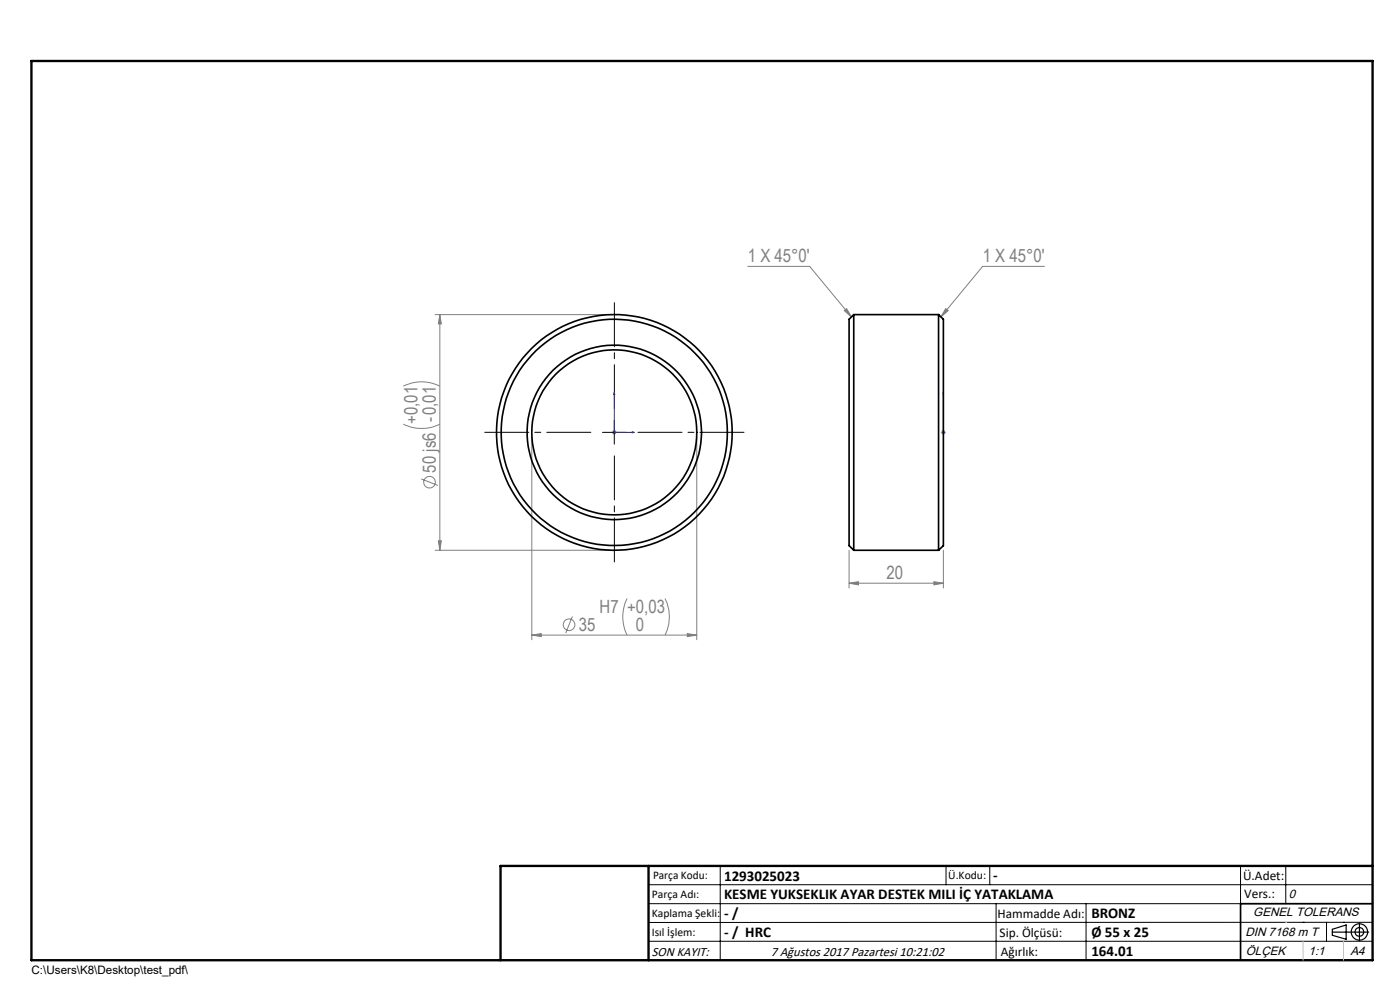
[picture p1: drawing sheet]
<svg xmlns="http://www.w3.org/2000/svg" width="297mm" height="210mm" viewBox="0 0 297 210" stroke-linecap="round" stroke-linejoin="round" font-family="sans-serif">
<g fill="none" stroke="#808080" stroke-width=".21">
<path d="M158.6 56.5h13.2l8.8 10.7M221.6 56.5h-13.1l-8.9 10.7M92.3 66.7h37M93.3 66.7l.3 2h-.6zM93.3 66.7v50M179.1 65.9l.5-.4 1 1.7zM200.6 65.5l.6 .4-1.6 1.3zM85.5 89.9a8.6 8.6 0 0 0 7.8 0M85.5 81.9a8.6 8.6 0 0 1 7.8 0M112.8 92.7v43M129.8 91.7h1M130 91.4l.7 .7"/>
<path d="M130.3 91.2v1M130.7 91.4l-.7 .7M147.8 92.7v43M199.6 91.7h1M199.8 91.4l.7 .7M200.1 91.2v1M200.5 91.4l-.7 .7M89.4 101.6l3.5 1.4M92.3 116.7h37M93 114.7h.6l-.3 2zM180.1 116.7v8M200.1 116.7v8"/>
<path d="M112.8 134.7h35M112.8 134.7l2-.3v.6zM121.4 130.8l-1.4 3.5M133 127a8.6 8.6 0 0 0 0 7.7M141.1 127a8.6 8.6 0 0 1 0 7.7M145.8 134.4l2 .3-2 .3zM180.1 123.7h20M180.1 123.7l2-.3v.7zM198.1 123.4l2 .3-2 .4z"/>
<circle cx="91.1" cy="102.3" r="1.24"/>
<circle cx="120.7" cy="132.5" r="1.23"/>
</g>
<g fill="none" stroke="#000" stroke-width=".25">
<path d="M282.6 197.7h7.8M282.6 197.1l3-.9v3l-3-.8zM288.4 195.8v3.8M106.2 203.7h185"/>
<circle cx="288.4" cy="197.7" r="1.74"/>
<circle cx="288.4" cy="197.7" r=".93"/>
</g>
<path d="M130.3 83.2v8.5h4.2M130.3 83.2l.1 .5h-.2zM134.1 91.6l.4 .1-.4 .1zM200.1 91.6v.2zM200.1 83.2v.5v-.5M200.1 91.7h.1M200.1 83.2v8.5" fill="none" stroke="#00f" stroke-width=".21"/>
<path d="M125.3 91.7h-22.5M130.3 86.7v-22.5M130.3 96.7v22.5M135.3 91.7h22.5" fill="none" stroke="#000" stroke-width=".21" stroke-dasharray="15.2 1.3 1.3 1.3" stroke-dashoffset="5.9"/>
<g fill="none" stroke="#000" stroke-width=".21">
<path d="M127.8 91.7h5M130.3 89.2v5M137.6 187.7h153.6M137.6 191.7h153.6M137.6 199.7h153.6M152.8 183.7v20M200.7 183.7v4M210 183.7v4M211.3 191.7v12M230.4 191.7v12M263.2 183.7v20M272.8 183.7v8"/>
<path d="M276.4 195.6h.1M281.4 195.6v4.1M285 195.6h.1M291.2 195.6l-153.6 .1"/>
</g>
<path d="M291.2 191.7h-28v12" fill="none" stroke="#000" stroke-width=".35"/>
<path d="M6.7 12.9h284.5v190.8h-284.5zM137.6 183.7v20M291.2 183.7h-185v20" fill="none" stroke="#000" stroke-width=".5"/>
<path d="M276.4 199.7v4M285 199.7v4" fill="none" stroke="#c0c0c0" stroke-width=".21"/>
<path d="M272.8 195.6h.1" fill="none" stroke="#c0c0c0" stroke-width=".25"/>
<g fill="#00f">
<path d="M134.1 91.6l.4 .1-.4 .1zM130.3 83.2l.1 .5h-.2z"/>
<path d="M200.1 91.6v.2zM200.1 83.2v.5z"/>
</g>
<g fill="#808080">
<path d="M112.8 134.7l2-.3v.6zM145.8 134.4l2 .3-2 .3zM180.1 123.7l2-.3v.7zM198.1 123.4l2 .3-2 .4zM200.6 65.5l.6 .4-1.6 1.3zM179.1 65.9l.5-.4 1 1.7z"/>
<path d="M93.3 66.7l.3 2h-.6zM93 114.7h.6l-.3 2z"/>
</g>
<g fill="none" stroke="#000" stroke-width=".35">
<path d="M181.1 66.7v50M181.1 66.7l-1 1v48l1 1M181.1 66.7h18M199.1 66.7v50M199.1 66.7l1 1v48l-1 1M181.1 116.7h18"/>
<circle cx="130.3" cy="91.7" r="24"/>
<circle cx="130.3" cy="91.7" r="17.5"/>
<circle cx="130.3" cy="91.7" r="25"/>
<circle cx="130.3" cy="91.7" r="18.5"/>
</g>
<g font-size="3.9" fill="#808080">
<text x="158.7" y="55.6">1 X 45°0'</text>
<text x="208.5" y="55.6">1 X 45°0'</text>
<text x="88.6" y="89.9" transform="rotate(-90 88.6 89.9)">+0,01</text>
<text x="92.5" y="100.2" transform="rotate(-90 92.5 100.2)">50 js6 -0,01</text>
<text x="188.1" y="122.8">20</text>
<text x="127.2" y="130">H7 +0,03</text>
<text x="122.8" y="133.8">35</text>
<text x="134.9" y="133.8">0</text>
</g>
<g font-size="3.2">
<text x="153.6" y="186.8">1293025023</text>
<text x="153.6" y="190.8">KESME YUKSEKLIK AYAR DESTEK MILI İÇ YATAKLAMA</text>
<text x="210.7" y="186.6">-</text>
<text x="153.6" y="194.8">- /</text>
<text x="231.5" y="194.8">BRONZ</text>
<text x="153.6" y="198.8">- / HRC</text>
<text x="231.5" y="198.7">Ø 55 x 25</text>
<text x="231.5" y="202.8">164.01</text>
</g>
<g font-size="2.8">
<text x="263.7" y="186.7">Ü.Adet:</text>
<text x="263.9" y="190.5">Vers.:</text>
<text x="211.6" y="194.8">Hammadde Adı:</text>
<text x="138.3" y="202.8">SON KAYIT:</text>
<text x="163.5" y="202.8">7 Ağustos 2017 Pazartesi 10:21:02</text>
<text x="212.1" y="198.7">Sip. Ölçüsü:</text>
<text x="212.3" y="202.7">Ağırlık:</text>
</g>
<g font-size="2.6">
<text x="273.4" y="190.4">0</text>
<text x="265.9" y="194.4">GENEL TOLERANS</text>
<text x="264.2" y="198.5">DIN 7168 m T</text>
<text x="264.3" y="202.6">ÖLÇEK</text>
<text x="277.6" y="202.6">1:1</text>
<text x="286.5" y="202.6">A4</text>
</g>
<g font-size="2.5">
<text x="138.3" y="190.5">Parça Adı:</text>
<text x="138.5" y="186.5">Parça Kodu:</text>
<text x="201.2" y="186.5">Ü.Kodu:</text>
<text x="138.3" y="194.5">Kaplama Şekli:</text>
<text x="138.3" y="198.6">Isıl İşlem:</text>
<text x="6.7" y="206.7">C:\Users\K8\Desktop\test_pdf\</text>
</g>
</svg>
